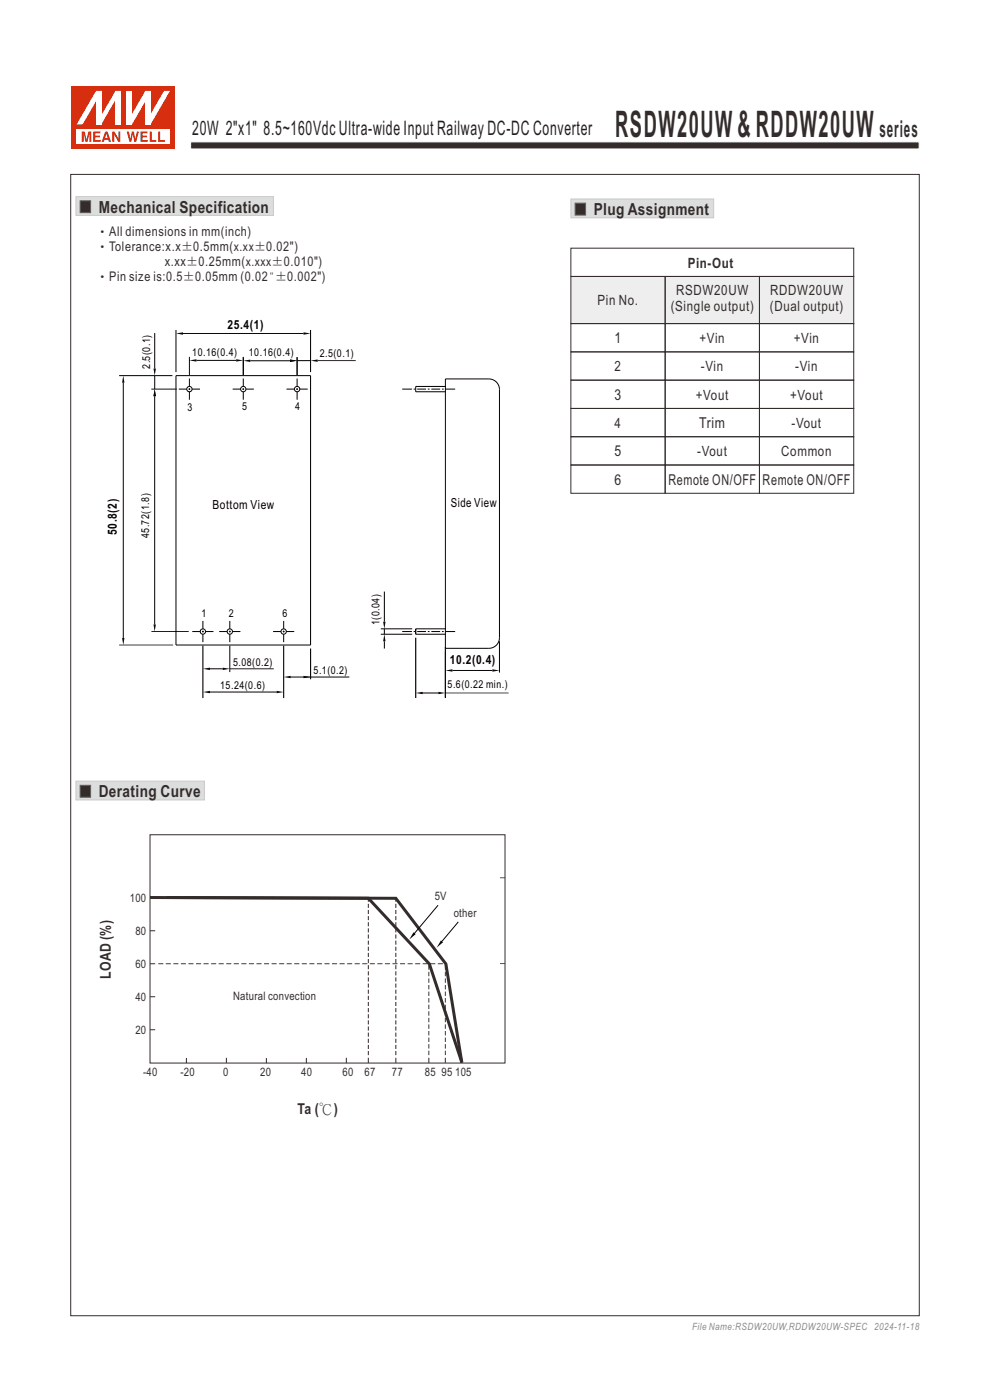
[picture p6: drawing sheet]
<svg xmlns="http://www.w3.org/2000/svg" width="210mm" height="297mm" viewBox="0 0 210 297" stroke-linecap="round" stroke-linejoin="round" font-family="sans-serif">
<path d="M40.4 30.1h154.6v1.5h-154.6z" fill-rule="evenodd" fill="#332c2b" stroke="#fefefe" stroke-width=".21"/>
<path d="M15.2 18.4h22v13.2h-22z" fill-rule="evenodd" fill="#d62e0f"/>
<path d="M16.3 27.4h19.8v3.1h-19.8z" fill-rule="evenodd" fill="#fefefe"/>
<g fill="#d62e0f">
<path d="M26.9 27.9h.4l.4 1.6 .3-1.6h.4l.3 1.6 .3-1.6h.5l-.6 2.2h-.4l-.3-1.7-.3 1.7h-.4z" fill-rule="evenodd"/>
<path d="M29.8 27.9h1.5v.4h-1.1v.5h1v.3h-1v.6h1.1v.4h-1.5z" fill-rule="evenodd"/>
<path d="M31.7 27.9h.5v1.8h1v.4h-1.5z" fill-rule="evenodd"/>
<path d="M33.5 27.9h.5v1.8h1v.4h-1.5z" fill-rule="evenodd"/>
<path d="M17.3 27.9h.7l.4 1.7 .3-1.7h.7v2.2h-.4v-1.8l-.4 1.8h-.5l-.4-1.8v1.8h-.4z" fill-rule="evenodd"/>
<path d="M19.8 27.9h1.5v.4h-1.1v.5h1v.3h-1v.6h1.2v.4h-1.6z" fill-rule="evenodd"/>
<path d="M22.6 28.4l.2 .9h-.5zM22.3 27.9l-.7 2.2h.4l.2-.4h.7l.2 .4h.5l-.8-2.2z" fill-rule="evenodd"/>
<path d="M23.8 27.9h.5l.8 1.5v-1.5h.4v2.2h-.4l-.9-1.6v1.6h-.4z" fill-rule="evenodd"/>
</g>
<g fill="#fff">
<path d="M24.5 19.3h1.1v7.1h-1.1z" fill-rule="evenodd"/>
<path d="M24.5 19.3h1.1l-4.1 7.1h-1.1z" fill-rule="evenodd"/>
<path d="M20.4 19.3h1.1v7.1h-1.1z" fill-rule="evenodd"/>
<path d="M20.4 19.3h1.1v.3l-4 6.8h-1.2z" fill-rule="evenodd"/>
<path d="M30.8 19.3h1.1v7.1h-1.1z" fill-rule="evenodd"/>
<path d="M34.8 19.3h1.3l-4.2 7.1h-1v-.3z" fill-rule="evenodd"/>
<path d="M26.9 19.3h1.1v7.1h-1.1z" fill-rule="evenodd"/>
<path d="M30.8 19.3h1.1v.2l-3.9 6.9h-1.1v-.3z" fill-rule="evenodd"/>
</g>
<path d="M16.1 41.7h41.9v4h-41.9z" fill-rule="evenodd" fill="#dcdddd" stroke="#c9caca" stroke-width=".21"/>
<path d="M17 42.6h2.2v2.5h-2.2z" fill-rule="evenodd" fill="#332c2b" stroke="#5f5d5d" stroke-width=".21"/>
<path d="M121.1 42.2h30.3v4h-30.3z" fill-rule="evenodd" fill="#dcdddd" stroke="#c9caca" stroke-width=".21"/>
<path d="M122 43.1h2.2v2.5h-2.2z" fill-rule="evenodd" fill="#332c2b" stroke="#5f5d5d" stroke-width=".21"/>
<path d="M121.1 58.6h60v10h-60z" fill-rule="evenodd" fill="#eeeeef"/>
<g fill="none" stroke="#332c2b" stroke-width=".21">
<path d="M121.1 52.6h60v6h-60zM121.1 58.6h20v10h-20zM141.1 58.6h20v10h-20zM161.1 58.6h20v10h-20zM121.1 68.6h20v6h-20zM121.1 74.6h20v6h-20zM141.1 68.6h20v6h-20zM141.1 74.6h20v6h-20zM161.1 68.6h20v6h-20zM161.1 74.6h20v6h-20zM121.1 80.6h20v6h-20zM121.1 86.6h20v6h-20z"/>
<path d="M121.1 92.6h20v6h-20zM121.1 98.6h20v6h-20zM141.1 80.6h20v6h-20zM141.1 86.6h20v6h-20zM141.1 92.6h20v6h-20zM141.1 98.6h20v6h-20zM161.1 80.6h20v6h-20zM161.1 86.6h20v6h-20zM161.1 92.6h20v6h-20zM161.1 98.6h20v6h-20z"/>
</g>
<g fill="none" stroke="#000" stroke-width=".21">
<path d="M25.3 79.7h11.3M32.8 70.7v7.5M32.8 79.7v2.8M37.3 70v8.9M37.3 79.7h28.6v57.1h-28.6zM38.8 70.7h25.6M40.2 75.7v3.8M41.7 76.5h8.4M51.6 75.7v3.8M53.1 76.5h8.4M63 75.8v3.7M63 76.5h2.9"/>
<path d="M65.9 70v8.9M67.4 76.5h8.1M26.2 81.2v54.1M32.1 82.5h5.4M32.8 84v48.5M37.9 82.5h1.7M40 82.5h.4M40.2 80.3v1.7M40.2 82.4v.3M40.2 83.1v1.7M40.7 82.5h1.7M49.4 82.5h1.6"/>
<path d="M51.4 82.5h.4M51.6 80.3v1.7M51.6 82.4v.3M51.6 83.1v1.7M52.2 82.5h1.6M60.8 82.5h1.7M62.8 82.5h.4M63 80.3v1.7M63 82.4v.3M63 83.1v1.7M63.6 82.5h1.7M85.3 82.5h2.1"/>
<path d="M87.7 82.5h.4M88.5 82.5h1.9M90.7 82.5h.4M91.5 82.5h1.9M93.7 82.5h.4M94.5 82h-6.3v1.1h6.3M94.5 82.5h2M25.3 136.8h11.4M32.1 134h7.9M40.8 134h1.7M42.9 134h.3M43 131.7v1.7"/>
<path d="M43 133.8v.4M43 134.5v1.7M43 137v11.1M43.6 134h1.7M46.5 134h1.7M48.6 134h.3M48.7 137v5.6M48.7 131.7v1.7M48.7 133.8v.4M48.7 134.5v1.7M49.3 134h1.7M57.9 134h1.7"/>
<path d="M60 134h.4M60.2 131.7v1.7M60.2 133.8v.4M60.2 134.5v1.7M60.2 137v11.1M60.7 134h1.7M65.9 137.6v6.5M80.8 133.4h6.6M80.8 134.5h6.6M81.5 125.5v6.4M81.5 133.4v1.1M81.5 136v1.6"/>
<path d="M85.3 134h2.1M87.7 134h.4M88.2 135.3v12.8M88.5 134h1.9M90.7 134h.4M91.5 134h1.9M93.7 134h.4M94.5 137.5h9.2a2.26 2.26 0 0 0 2.2-2.2v-52.7a2.24 2.24 0 0 0-2.2-2.2h-9.2v67.7M94.5 133.4h-6.3v1.1h6.3M94.5 134h2M105.9 136v6.7M44.5 141.9h2.7"/>
<path d="M44.5 146.8h14.2M48.7 141.9h9.4M61.7 143.6h12.4M89.7 147h3.3M94.5 147h13.4M96 142.2h8.4"/>
<circle cx="40.2" cy="82.5" r=".56"/>
<circle cx="51.6" cy="82.5" r=".56"/>
<circle cx="63" cy="82.5" r=".56"/>
<circle cx="43" cy="134" r=".56"/>
<circle cx="48.7" cy="134" r=".56"/>
<circle cx="60.2" cy="134" r=".56"/>
</g>
<g fill="#000">
<path d="M32.6 78.2h.5l-.3 1.5zM37.3 70.7l1.5-.2v.5zM40.2 76.5l1.5-.3v.5zM50.1 76.2l1.5 .3-1.5 .2zM51.6 76.5l1.5-.2v.5zM61.5 76.3l1.5 .2-1.5 .3zM64.4 70.5l1.5 .2-1.5 .3zM65.9 76.5l1.5-.2v.5zM26.2 79.7l.2 1.5h-.5zM32.8 82.5l.3 1.5h-.5zM25.9 135.3h.5l-.2 1.5zM32.6 132.5h.5l-.3 1.5z"/>
<path d="M81.3 131.9h.5l-.3 1.5zM81.5 134.5l.3 1.5h-.5zM43 141.9l1.5-.3v.5zM43 146.8l1.5-.2v.5zM47.2 141.6l1.5 .3-1.5 .2zM58.7 146.6l1.5 .2-1.5 .3zM60.2 143.6l1.5-.2v.5zM64.4 143.4l1.5 .2-1.5 .3zM88.2 147l1.5-.2v.5zM93 146.8l1.5 .2-1.5 .3zM94.5 142.2l1.5-.2v.5zM104.4 142l1.5 .2-1.5 .3z"/>
</g>
<path d="M16.1 165.7h27.3v4h-27.3z" fill-rule="evenodd" fill="#dcdddd" stroke="#c9caca" stroke-width=".21"/>
<path d="M17 166.6h2.2v2.5h-2.2z" fill-rule="evenodd" fill="#332c2b" stroke="#5f5d5d" stroke-width=".21"/>
<g fill="none" stroke="#332c2b" stroke-width=".21">
<path d="M31.8 177.1h75.3v48.4h-75.3zM31.8 197.5h1.1M31.8 190.5h1.1M106 186.2h1.1M31.8 204.5h1.1M31.8 211.5h1.1M31.8 218.5h1.1M106 204.4h1.1M39.5 224.4v1.1M48 224.4v1.1M56.5 224.5v1M65 224.4v1.2"/>
<path d="M73.5 224.4v1.1M78.1 224.4v1.1M84 224.4v1.1M91 224.4v1.1M94.5 224.4v1.1M98 224.4v1.1"/>
</g>
<path d="M33.6 204.5h60.9" fill="none" stroke="#332c2b" stroke-width=".21" stroke-dasharray="1 .5" stroke-linecap="butt"/>
<path d="M78.1 223.8v-33.3M84 223.8v-33.3M91 223.8v-19.4M94.5 223.8v-19.4" fill="none" stroke="#332c2b" stroke-width=".21" stroke-dasharray=".9 .4" stroke-linecap="butt"/>
<path d="M31.8 190.4l46.3 .2 13 13.9 6.9 20.9-3.4-20.9-10.6-13.9-48.7-.2" fill="none" stroke="#332c2b" stroke-width=".63" stroke-linecap="butt"/>
<path d="M92.9 192l-5.3 6.4M97.2 195.6l-3.4 4.1" fill="none" stroke="#000" stroke-width=".21"/>
<path d="M87.7 197.8l.5 .4-1.4 1.1zM93.5 199.5l.5 .4-1.4 1.1z" fill="#000"/>
<path d="M15 37h180v242.1h-180z" fill="none" stroke="#332c2b" stroke-width=".21"/>
<text font-size="7.8" fill="#332c2b" x="130.5" y="29">RSDW20UW &amp; RDDW20UW</text>
<text font-size="4.9" fill="#332c2b" x="186.5" y="29">series</text>
<text font-size="4.2" fill="#231f20" x="40.8" y="28.6">20W 2&quot;x1&quot; 8.5~160Vdc Ultra-wide Input Railway DC-DC Converter</text>
<g font-size="3.5" fill="#332c2b">
<text x="20.9" y="45.1">Mechanical Specification</text>
<text x="125.9" y="45.6">Plug Assignment</text>
<text x="20.9" y="169.1">Derating Curve</text>
</g>
<g font-size="3.2" fill="#332c2b">
<text x="130.3" y="72.8">1</text>
<text x="130.3" y="84.8">3</text>
<text x="148.3" y="90.8">Trim</text>
<text x="130.3" y="96.8">5</text>
<text x="130.3" y="102.8">6</text>
<text x="141.8" y="102.8">Remote ON/OFF</text>
<text x="161.8" y="102.8">Remote ON/OFF</text>
<text x="23.5" y="207.7" transform="rotate(-90 23.5 207.7)">LOAD (%)</text>
<text x="63.1" y="236.4">Ta (℃)</text>
</g>
<g font-size="3" fill="#332c2b">
<text x="145.9" y="56.9">Pin-Out</text>
<text x="126.7" y="64.8">Pin No.</text>
<text x="143.4" y="62.7">RSDW20UW</text>
<text x="163.4" y="62.7">RDDW20UW</text>
<text x="142.3" y="66.1">(Single output)</text>
<text x="163.3" y="66.1">(Dual output)</text>
<text x="148.4" y="72.8">+Vin</text>
<text x="168.4" y="72.8">+Vin</text>
<text x="130.4" y="78.8">2</text>
<text x="148.7" y="78.8">-Vin</text>
<text x="168.7" y="78.8">-Vin</text>
<text x="147.6" y="84.8">+Vout</text>
<text x="167.6" y="84.8">+Vout</text>
<text x="130.4" y="90.8">4</text>
<text x="167.9" y="90.8">-Vout</text>
<text x="147.9" y="96.8">-Vout</text>
<text x="165.7" y="96.8">Common</text>
</g>
<g font-size="2.8" fill="#332c2b">
<text x="20.3" y="53.3">‧Tolerance:x.x±0.5mm(x.xx±0.02&quot;)</text>
<text x="20.4" y="50.1">‧All dimensions in mm(inch)</text>
<text x="20.3" y="59.7">‧Pin size is:0.5±0.05mm (0.02&quot;±0.002&quot;)</text>
<text x="34.9" y="56.5">x.xx±0.25mm(x.xxx±0.010&quot;)</text>
</g>
<g font-size="2.6">
<text x="48.3" y="69.8">25.4(1)</text>
<text x="95.6" y="107.6">Side View</text>
<text x="24.8" y="113.5" transform="rotate(-90 24.8 113.5)">50.8(2)</text>
<text x="45.1" y="108">Bottom View</text>
<text x="95.4" y="141">10.2(0.4)</text>
</g>
<g font-size="2.5" fill="#332c2b">
<text x="27.5" y="191.3">100</text>
<text x="92.2" y="191">5V</text>
<text x="96.2" y="194.5">other</text>
<text x="28.7" y="198.3">80</text>
<text x="28.7" y="205.3">60</text>
<text x="28.7" y="212.3">40</text>
<text x="49.5" y="212.2">Natural convection</text>
<text x="28.7" y="219.3">20</text>
<text x="30.4" y="228.2">-40</text>
<text x="38.3" y="228.2">-20</text>
<text x="47.3" y="228.2">0</text>
<text x="55.2" y="228.2">20</text>
<text x="63.9" y="228.2">40</text>
<text x="72.6" y="228.2">60</text>
<text x="77.3" y="228.2">67</text>
<text x="83.1" y="228.2">77</text>
<text x="90.1" y="228.2">85</text>
<text x="93.6" y="228.2">95</text>
<text x="96.5" y="228.2">105</text>
</g>
<g font-size="2.3">
<text x="40.8" y="75.5">10.16(0.4)</text>
<text x="52.8" y="75.5">10.16(0.4)</text>
<text x="67.8" y="75.8">2.5(0.1)</text>
<text x="31.8" y="78.3" transform="rotate(-90 31.8 78.3)">2.5(0.1)</text>
<text x="39.8" y="87.2">3</text>
<text x="51.3" y="87">5</text>
<text x="62.6" y="87">4</text>
<text x="31.7" y="114.2" transform="rotate(-90 31.7 114.2)">45.72(1.8)</text>
<text x="42.7" y="130.8">1</text>
<text x="48.6" y="130.8">2</text>
<text x="59.9" y="130.8">6</text>
<text x="80.5" y="132.7" transform="rotate(-90 80.5 132.7)">1(0.04)</text>
<text x="49.4" y="141.3">5.08(0.2)</text>
<text x="66.5" y="143">5.1(0.2)</text>
<text x="46.7" y="146.1">15.24(0.6)</text>
<text x="94.9" y="146">5.6(0.22 min.)</text>
</g>
<text font-size="2.1" fill="#8b8b8c" x="146.8" y="282.1">File Name:RSDW20UW,RDDW20UW-SPEC 2024-11-18</text>
</svg>
